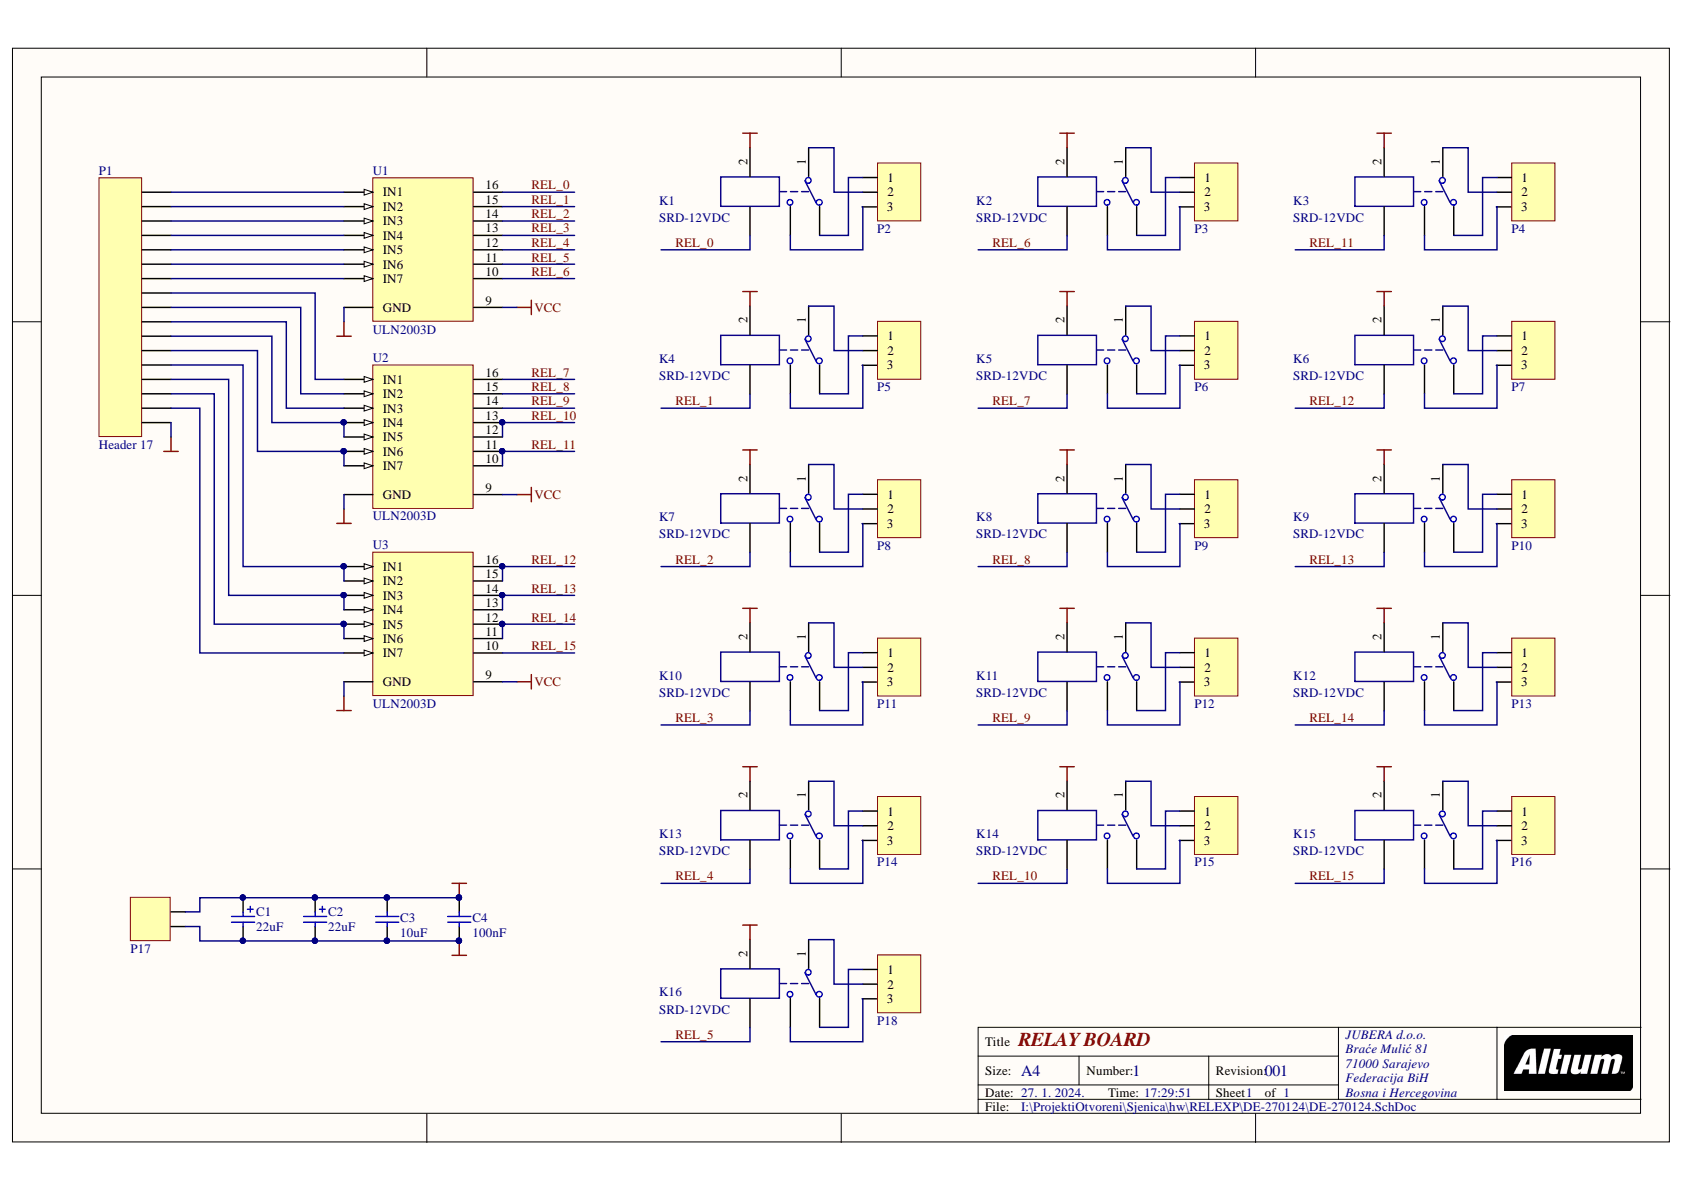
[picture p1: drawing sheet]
# Altium schematic sheet DE-270124.SchDoc: RELAY BOARD
size A4; Author: eldar6776@hotmail.com; DrawnBy: Eldar Dedić; Organization: JUBERA d.o.o.; Address1: Braće Mulić 81; Address2: 71000 Sarajevo; Address3: Federacija BiH; Address4: Bosna i Hercegovina; DocumentNumber: 1; Revision: 001; SheetNumber: 1; SheetTotal: 1

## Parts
C1  22uF  [CAPPR2-5X11]
C2  22uF  [CAPPR2-5X11]
C3  10uF  [0805]
C4  100nF  [0603]
K1  SRD-12VDC  [SRD-12VDC-SL-O]
K2  SRD-12VDC  [SRD-12VDC-SL-O]
K3  SRD-12VDC  [SRD-12VDC-SL-O]
K4  SRD-12VDC  [SRD-12VDC-SL-O]
K5  SRD-12VDC  [SRD-12VDC-SL-O]
K6  SRD-12VDC  [SRD-12VDC-SL-O]
K7  SRD-12VDC  [SRD-12VDC-SL-O]
K8  SRD-12VDC  [SRD-12VDC-SL-O]
K9  SRD-12VDC  [SRD-12VDC-SL-O]
K10  SRD-12VDC  [SRD-12VDC-SL-O]
K11  SRD-12VDC  [SRD-12VDC-SL-O]
K12  SRD-12VDC  [SRD-12VDC-SL-O]
K13  SRD-12VDC  [SRD-12VDC-SL-O]
K14  SRD-12VDC  [SRD-12VDC-SL-O]
K15  SRD-12VDC  [SRD-12VDC-SL-O]
K16  SRD-12VDC  [SRD-12VDC-SL-O]
P1  Header 17  [HDR1X17]
P2  TERMINAL BLOK 3  [TERMINAL BLOK 3]  (value not drawn)
P3  TERMINAL BLOK 3  [TERMINAL BLOK 3]  (value not drawn)
P4  TERMINAL BLOK 3  [TERMINAL BLOK 3]  (value not drawn)
P5  TERMINAL BLOK 3  [TERMINAL BLOK 3]  (value not drawn)
P6  TERMINAL BLOK 3  [TERMINAL BLOK 3]  (value not drawn)
P7  TERMINAL BLOK 3  [TERMINAL BLOK 3]  (value not drawn)
P8  TERMINAL BLOK 3  [TERMINAL BLOK 3]  (value not drawn)
P9  TERMINAL BLOK 3  [TERMINAL BLOK 3]  (value not drawn)
P10  TERMINAL BLOK 3  [TERMINAL BLOK 3]  (value not drawn)
P11  TERMINAL BLOK 3  [TERMINAL BLOK 3]  (value not drawn)
P12  TERMINAL BLOK 3  [TERMINAL BLOK 3]  (value not drawn)
P13  TERMINAL BLOK 3  [TERMINAL BLOK 3]  (value not drawn)
P14  TERMINAL BLOK 3  [TERMINAL BLOK 3]  (value not drawn)
P15  TERMINAL BLOK 3  [TERMINAL BLOK 3]  (value not drawn)
P16  TERMINAL BLOK 3  [TERMINAL BLOK 3]  (value not drawn)
P17  TERMINAL BLOK 2  [TERMINAL BLOK 2]  (value not drawn)
P18  TERMINAL BLOK 3  [TERMINAL BLOK 3]  (value not drawn)
U1  ULN2003D  [SO16_N]
U2  ULN2003D  [SO16_N]
U3  ULN2003D  [SO16_N]

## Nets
VCC: C1.1 C2.1 C3.2 C4.2 K1.2 K2.2 K3.2 K4.2 K5.2 K6.2 K7.2 K8.2 K9.2 K10.2 K11.2 K12.2 K13.2 K14.2 K15.2 K16.2 P17.2 U1.9(COM) U2.9(COM) U3.9(COM)
VSS: C1.2 C2.2 C3.1 C4.1 P1.17 P17.1 U1.8(GND) U2.8(GND) U3.8(GND)
REL_0: K1.5 U1.16(OUT1)
REL_1: K4.5 U1.15(OUT2)
REL_2: K7.5 U1.14(OUT3)
REL_3: K10.5 U1.13(OUT4)
REL_4: K13.5 U1.12(OUT5)
REL_5: K16.5 U1.11(OUT6)
REL_6: K2.5 U1.10(OUT7)
REL_7: K5.5 U2.16(OUT1)
REL_8: K8.5 U2.15(OUT2)
REL_9: K11.5 U2.14(OUT3)
REL_10: K14.5 U2.12(OUT5) U2.13(OUT4)
REL_11: K3.5 U2.10(OUT7) U2.11(OUT6)
REL_12: K6.5 U3.15(OUT2) U3.16(OUT1)
REL_13: K9.5 U3.13(OUT4) U3.14(OUT3)
REL_14: K12.5 U3.11(OUT6) U3.12(OUT5)
REL_15: K15.5 U3.10(OUT7)
NetK1_1: K1.1 P2.2
NetK1_3: K1.3 P2.3
NetK1_4: K1.4 P2.1
NetK2_1: K2.1 P3.2
NetK2_3: K2.3 P3.3
NetK2_4: K2.4 P3.1
NetK3_1: K3.1 P4.2
NetK3_3: K3.3 P4.3
NetK3_4: K3.4 P4.1
NetK4_1: K4.1 P5.2
NetK4_3: K4.3 P5.3
NetK4_4: K4.4 P5.1
NetK5_1: K5.1 P6.2
NetK5_3: K5.3 P6.3
NetK5_4: K5.4 P6.1
NetK6_1: K6.1 P7.2
NetK6_3: K6.3 P7.3
NetK6_4: K6.4 P7.1
NetK7_1: K7.1 P8.2
NetK7_3: K7.3 P8.3
NetK7_4: K7.4 P8.1
NetK8_1: K8.1 P9.2
NetK8_3: K8.3 P9.3
NetK8_4: K8.4 P9.1
NetK9_1: K9.1 P10.2
NetK9_3: K9.3 P10.3
NetK9_4: K9.4 P10.1
NetK10_1: K10.1 P11.2
NetK10_3: K10.3 P11.3
NetK10_4: K10.4 P11.1
NetK11_1: K11.1 P12.2
NetK11_3: K11.3 P12.3
NetK11_4: K11.4 P12.1
NetK12_1: K12.1 P13.2
NetK12_3: K12.3 P13.3
NetK12_4: K12.4 P13.1
NetK13_1: K13.1 P14.2
NetK13_3: K13.3 P14.3
NetK13_4: K13.4 P14.1
NetK14_1: K14.1 P15.2
NetK14_3: K14.3 P15.3
NetK14_4: K14.4 P15.1
NetK15_1: K15.1 P16.2
NetK15_3: K15.3 P16.3
NetK15_4: K15.4 P16.1
NetK16_1: K16.1 P18.2
NetK16_3: K16.3 P18.3
NetK16_4: K16.4 P18.1
NetP1_1: P1.1 U1.1(IN1)
NetP1_2: P1.2 U1.2(IN2)
NetP1_3: P1.3 U1.3(IN3)
NetP1_4: P1.4 U1.4(IN4)
NetP1_5: P1.5 U1.5(IN5)
NetP1_6: P1.6 U1.6(IN6)
NetP1_7: P1.7 U1.7(IN7)
NetP1_8: P1.8 U2.1(IN1)
NetP1_9: P1.9 U2.2(IN2)
NetP1_10: P1.10 U2.3(IN3)
NetP1_11: P1.11 U2.4(IN4) U2.5(IN5)
NetP1_12: P1.12 U2.6(IN6) U2.7(IN7)
NetP1_13: P1.13 U3.1(IN1) U3.2(IN2)
NetP1_14: P1.14 U3.3(IN3) U3.4(IN4)
NetP1_15: P1.15 U3.5(IN5) U3.6(IN6)
NetP1_16: P1.16 U3.7(IN7)
